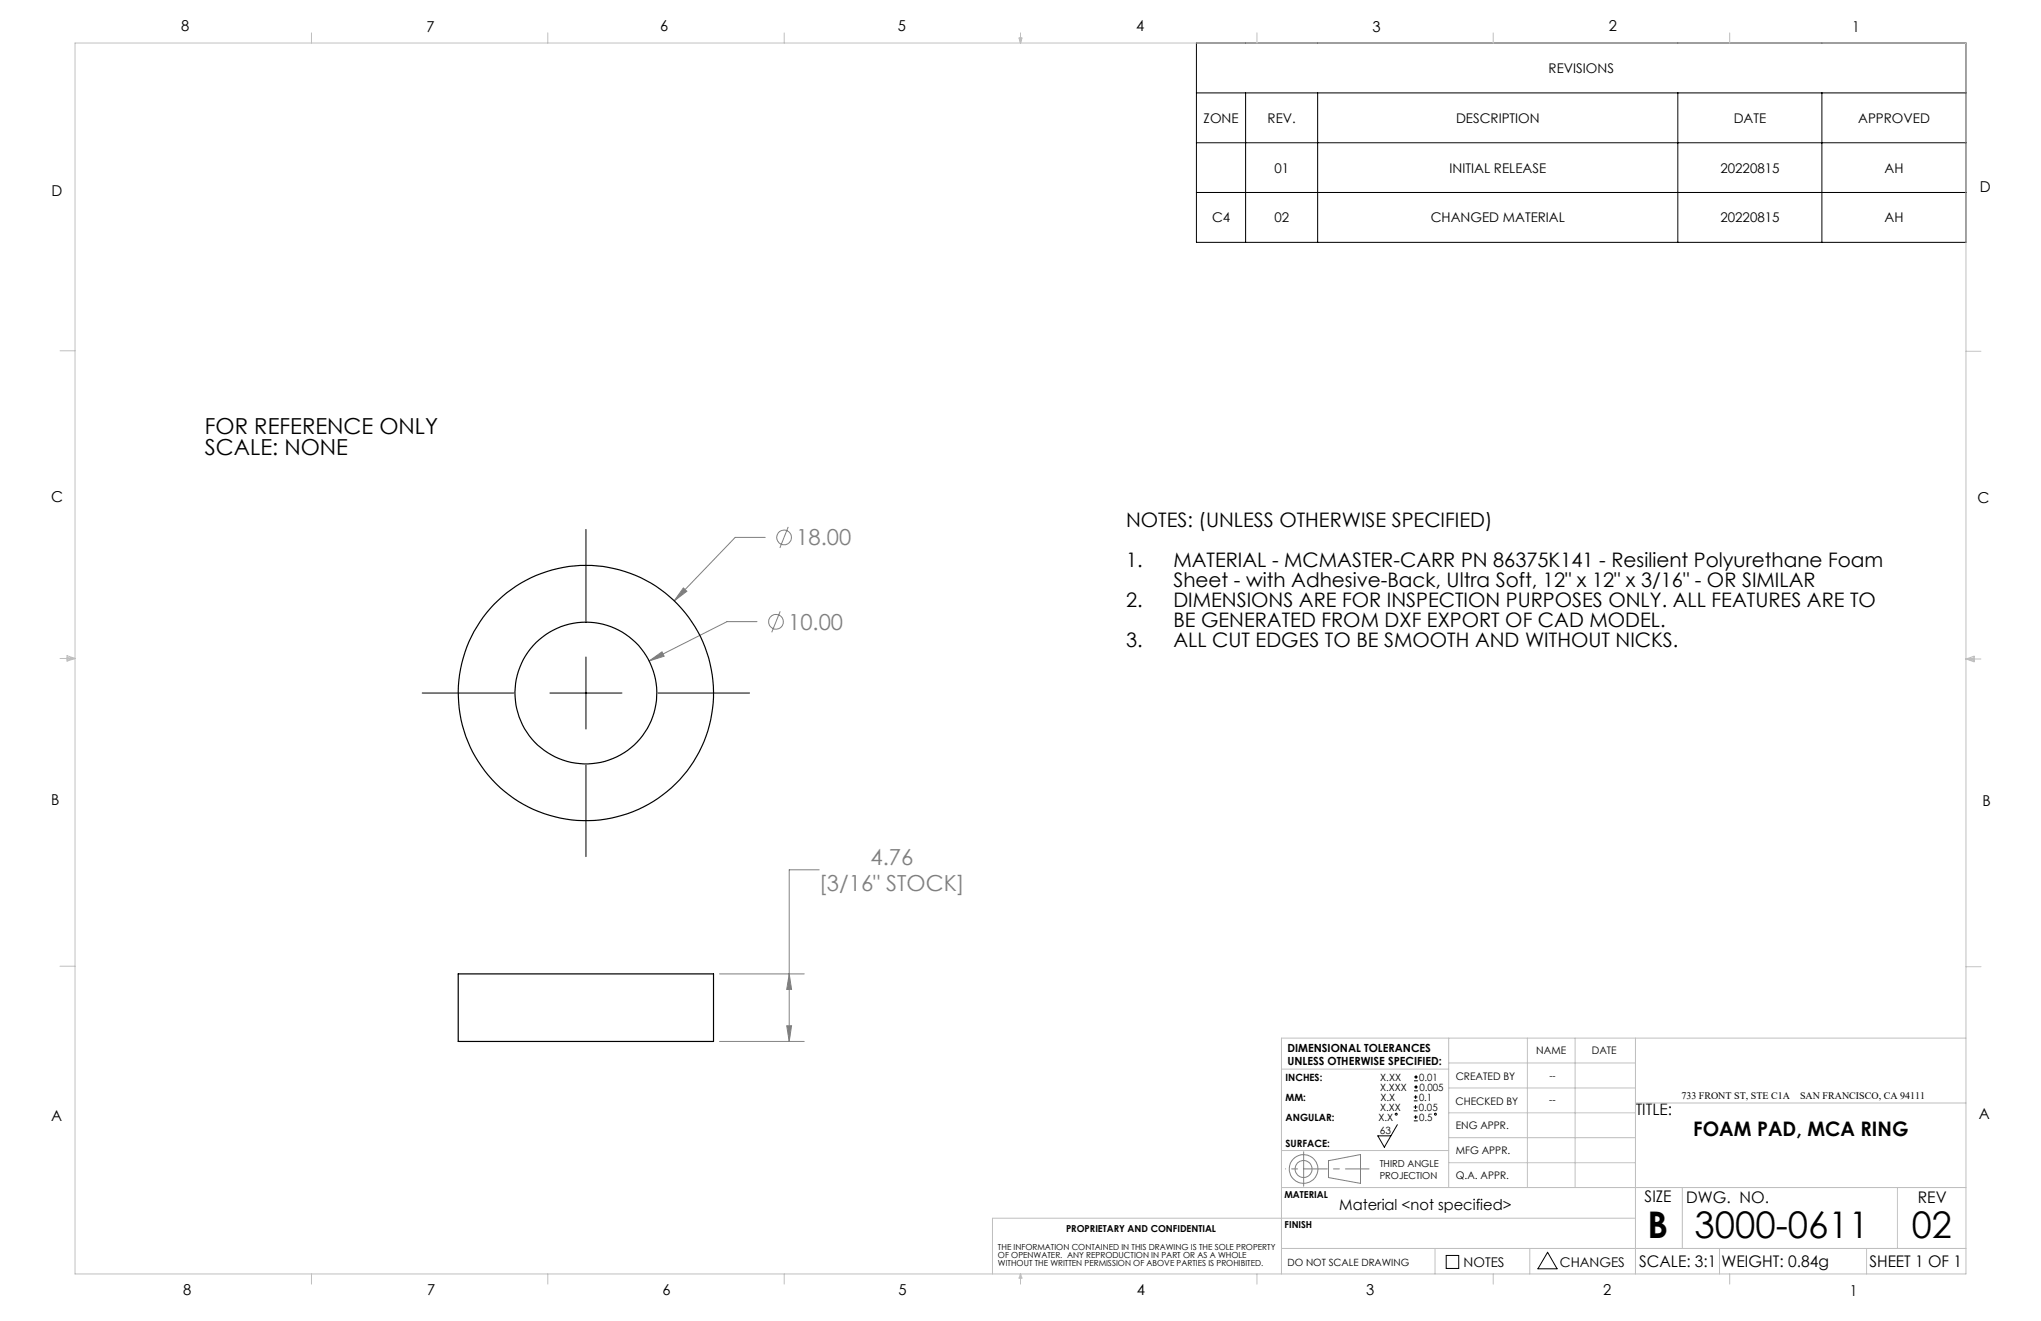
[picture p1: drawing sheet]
<svg xmlns="http://www.w3.org/2000/svg" width="432mm" height="279mm" viewBox="0 0 432 279" stroke-linecap="round" stroke-linejoin="round" font-family="sans-serif">
<g fill="none" stroke="#808080" stroke-width=".21">
<path d="M161.9 113.7h-6.4l-12.9 13.4M166.8 111.4l-1.8 4.5M137.3 139.8l2.8-1.9 .4 .9zM144.6 124.4l.7 .7-2.7 2zM160.2 131.5h-6.4l-16.5 8.3M165.1 129.3l-1.8 4.4M173.3 184h-6.3v36.3M152.2 206h17.9M166.4 217h1.1l-.5 3.3zM167 206l.5 3.3h-1.1zM152.2 220.3h17.9M281.1 245.5l6.7-1.3v6.1l-6.7-1.2z"/>
<circle cx="165.9" cy="113.7" r="1.56"/>
<circle cx="164.2" cy="131.5" r="1.55"/>
<circle cx="275.8" cy="247.3" r="1.8"/>
<circle cx="275.8" cy="247.3" r="3"/>
</g>
<g fill="none" stroke="#000" stroke-width=".21">
<path d="M253.1 9.1h162.8v42.2h-162.8zM253.1 19.6h162.8M263.5 19.6v31.7M278.8 19.6v31.7M355 19.6v31.7M385.4 19.6v31.7M253.1 30.2h162.8M253.1 40.7h162.8M124 112v19.3M124 139v15.2M89.3 146.6h19.4M116.3 146.6h15.3"/>
<path d="M139.2 146.6h19.4M124 161.8v19.4M295.6 237.9l-2.7 4.7-1.4-2.4h2.8M299.1 234.9h.8M299.1 234.1h.8M299.1 232.8h.8M299.1 232h.8M299.1 237.1h.8M299.1 236.3h.8M299.2 228.6h.8M299.2 227.8h.8M299.2 230.7h.8"/>
<path d="M299.2 229.9h.8M299.5 233.8v.8M299.5 231.6v.8M299.5 235.9v.8M299.6 227.4v.8M299.6 229.5v.8M306 265.5h2.6v2.8h-2.6zM327.4 264.9l2 3.5h-4z"/>
<circle cx="295.4" cy="235.7" r=".2"/>
<circle cx="303.7" cy="235.7" r=".2"/>
</g>
<path d="M275.8 247.2h13.8" fill="none" stroke="#808080" stroke-width=".21" stroke-dasharray="15.2 1.3 1.3 1.3" stroke-dashoffset="10.2"/>
<path d="M275.8 247.2v-3.6M275.8 247.2v3.7" fill="none" stroke="#808080" stroke-width=".21" stroke-dasharray="15.2 1.3 1.3 1.3"/>
<path d="M275.8 247.2h-3.8" fill="none" stroke="#808080" stroke-width=".21" stroke-dasharray="15.2 1.3 1.3 1.3" stroke-dashoffset="15.2"/>
<g fill="none" stroke="#c0c0c0" stroke-width=".21">
<path d="M15.9 9.1h400v260.4h-400zM65.9 6.9v2.2M115.9 6.9v2.2M165.9 6.9v2.2M215.6 8h.6l-.3 1.1zM215.7 8l.2 1.1M215.9 6.9v2.2M216 8l-.1 1.1M265.9 6.9v2.2M315.9 6.9v2.2M365.9 6.9v2.2M12.7 74.2h3.2"/>
<path d="M415.9 74.3h3.2M12.7 139.3h3.2M14.2 139.1l1.7 .2M14.2 138.7l1.7 .6-1.7 .5zM15.9 139.3l-1.7 .3M415.9 139.4h3.2M415.9 139.4l1.8-.6v1.2zM415.9 139.4l1.8 .3M417.7 139.2l-1.8 .2M12.7 204.4h3.2M306.5 219.6v31.6M323.1 219.6v31.6"/>
<path d="M333.2 219.6v31.6M346 219.6v49.9M415.9 204.5h3.2M415.9 219.6h-144.8v49.9M271.1 226.1h35.4M306.5 235.4h39.5M306.5 230.1h39.5M306.5 224.8h39.5M346 233.3h69.9M271.1 251.2h144.8M271.1 243.3h35.4M306.5 245.9h39.5"/>
<path d="M306.5 240.6h39.5M346 257.7h-136v11.8M355.9 251.2v12.9M401.4 251.2v12.9M65.9 269.5v2.1M115.9 269.5v2.1M165.9 269.5v2.1M215.9 269.5v2.1M215.9 269.5l.3 .8h-.6zM265.9 269.5v2.1M271.1 264.1h144.8M303.6 264.1v5.4"/>
<path d="M315.9 269.5v2.1M323.6 264.1v5.4M363.8 264.1v5.4M365.9 269.5v2.1M394.9 264.1v5.4"/>
</g>
<path d="M144.6 124.4l-2 2.7 2.7-2zM137.3 139.8l3.2-1-.4-.9zM167 206l.5 3.3h-1.1zM166.4 217h1.1l-.5 3.3z" fill="#808080"/>
<g fill="none" stroke="#000" stroke-width=".25">
<path d="M96.9 206h54.1v14.3h-54.1z"/>
<circle cx="123.9" cy="146.6" r="27"/>
<circle cx="123.9" cy="146.6" r="15"/>
</g>
<g font-size="7.8">
<text x="348.5" y="261.9">B</text>
<text x="358.5" y="261.9">3000-0611</text>
<text x="404.5" y="261.8">02</text>
</g>
<g font-size="4.7">
<text x="43.4" y="91.8">FOR REFERENCE ONLY</text>
<text x="43.4" y="96.3">SCALE: NONE</text>
</g>
<g font-size="4.7" fill="#808080">
<text x="168.5" y="115.4">18.00</text>
<text x="166.8" y="133.2">10.00</text>
<text x="184.2" y="182.9">4.76</text>
<text x="173.3" y="188.5">[3/16&quot; STOCK]</text>
</g>
<g font-size="4.2">
<text x="238.2" y="111.4">NOTES: (UNLESS OTHERWISE SPECIFIED)</text>
<text x="238.2" y="119.9">1.</text>
<text x="248.2" y="119.9">MATERIAL - MCMASTER-CARR PN 86375K141 - Resilient Polyurethane Foam</text>
<text x="248.2" y="124.1">Sheet - with Adhesive-Back, Ultra Soft, 12&quot; x 12&quot; x 3/16&quot; - OR SIMILAR</text>
<text x="238.2" y="128.4">2.</text>
<text x="248.2" y="128.4">DIMENSIONS ARE FOR INSPECTION PURPOSES ONLY. ALL FEATURES ARE TO</text>
<text x="238.2" y="136.8">3.</text>
<text x="248.2" y="132.6">BE GENERATED FROM DXF EXPORT OF CAD MODEL.</text>
<text x="248.2" y="136.8">ALL CUT EDGES TO BE SMOOTH AND WITHOUT NICKS.</text>
<text x="358.2" y="240.3">FOAM PAD, MCA RING</text>
</g>
<g font-size="3.4">
<text x="346.1" y="235.9">TITLE:</text>
<text x="347.9" y="254.3">SIZE</text>
<text x="356.7" y="254.4">DWG. NO.</text>
<text x="405.7" y="254.5">REV</text>
<text x="346.8" y="267.9">SCALE: 3:1</text>
<text x="364.2" y="267.9">WEIGHT: 0.84g</text>
<text x="395.5" y="267.9">SHEET 1 OF 1</text>
</g>
<g font-size="3.2">
<text x="38.3" y="6.7">8</text>
<text x="90.2" y="6.7">7</text>
<text x="139.7" y="6.5">6</text>
<text x="190" y="6.5">5</text>
<text x="240.4" y="6.5">4</text>
<text x="290.4" y="6.7">3</text>
<text x="340.4" y="6.5">2</text>
<text x="391.9" y="6.7">1</text>
<text x="10.9" y="41.6">D</text>
<text x="418.9" y="40.7">D</text>
<text x="10.9" y="106.3">C</text>
<text x="418.4" y="106.4">C</text>
<text x="10.8" y="170.2">B</text>
<text x="419.4" y="170.6">B</text>
<text x="10.8" y="237.2">A</text>
<text x="418.6" y="236.8">A</text>
<text x="283.3" y="255.9">Material &lt;not specified&gt;</text>
<text x="38.8" y="273.8">8</text>
<text x="90.4" y="273.8">7</text>
<text x="140.2" y="273.8">6</text>
<text x="190.1" y="273.9">5</text>
<text x="240.5" y="273.8">4</text>
<text x="289" y="273.9">3</text>
<text x="339.1" y="273.8">2</text>
<text x="391.4" y="274.1">1</text>
</g>
<g font-size="2.8">
<text x="327.6" y="15.4">REVISIONS</text>
<text x="254.6" y="26">ZONE</text>
<text x="268.2" y="26">REV.</text>
<text x="308" y="26">DESCRIPTION</text>
<text x="366.8" y="26">DATE</text>
<text x="393.1" y="26">APPROVED</text>
<text x="269.6" y="36.5">01</text>
<text x="306.7" y="36.5">INITIAL RELEASE</text>
<text x="364" y="36.5">20220815</text>
<text x="398.7" y="36.5">AH</text>
<text x="256.4" y="47">C4</text>
<text x="269.6" y="47">02</text>
<text x="302.7" y="47">CHANGED MATERIAL</text>
<text x="364" y="47">20220815</text>
<text x="398.7" y="47">AH</text>
<text x="309.6" y="268">NOTES</text>
<text x="330" y="268">CHANGES</text>
</g>
<g font-size="2.4">
<text x="272.4" y="222.5">DIMENSIONAL TOLERANCES</text>
<text x="272.4" y="225.3">UNLESS OTHERWISE SPECIFIED:</text>
</g>
<g font-size="2.2">
<text x="325" y="222.9">NAME</text>
<text x="336.8" y="222.9">DATE</text>
<text x="308" y="233.6">CHECKED BY</text>
<text x="308" y="228.4">CREATED BY</text>
<text x="308" y="238.8">ENG APPR.</text>
<text x="308" y="244">MFG APPR.</text>
<text x="308" y="249.3">Q.A. APPR.</text>
</g>
<g font-size="2.1">
<text x="272" y="228.6">INCHES:</text>
<text x="272" y="232.8">MM:</text>
<text x="292" y="230.7">X.XXX</text>
<text x="292" y="228.6">X.XX</text>
<text x="292.1" y="232.8">X.X</text>
<text x="300.2" y="232.8">0.1</text>
<text x="300.3" y="228.6">0.01</text>
<text x="300.3" y="230.7">0.005</text>
<text x="327.8" y="233.4">--</text>
<text x="355.7" y="232.4">733 FRONT ST, STE C1A</text>
<text x="380.8" y="232.4">SAN FRANCISCO, CA 94111</text>
<text x="272" y="237">ANGULAR:</text>
<text x="291.6" y="237">X.X</text>
<text x="291.9" y="239.8">63</text>
<text x="292" y="234.9">X.XX</text>
<text x="300.2" y="234.9">0.05</text>
<text x="300.2" y="237">0.5</text>
<text x="272" y="242.6">SURFACE:</text>
<text x="272.4" y="267.8">DO NOT SCALE DRAWING</text>
</g>
<g font-size="2">
<text x="327.8" y="228.3">--</text>
<text x="291.9" y="246.8">THIRD ANGLE</text>
<text x="291.9" y="249.3">PROJECTION</text>
<text x="271.7" y="253.4">MATERIAL</text>
<text x="225.5" y="260.6">PROPRIETARY AND CONFIDENTIAL</text>
<text x="271.8" y="259.7">FINISH</text>
</g>
<g font-size="1.8">
<text x="211.1" y="264.3">THE INFORMATION CONTAINED IN THIS DRAWING IS THE SOLE PROPERTY</text>
<text x="211.1" y="266.1">OF OPENWATER. ANY REPRODUCTION IN PART OR AS A WHOLE</text>
<text x="211.1" y="267.8">WITHOUT THE WRITTEN PERMISSION OF ABOVE PARTIES IS PROHIBITED.</text>
</g>
</svg>
